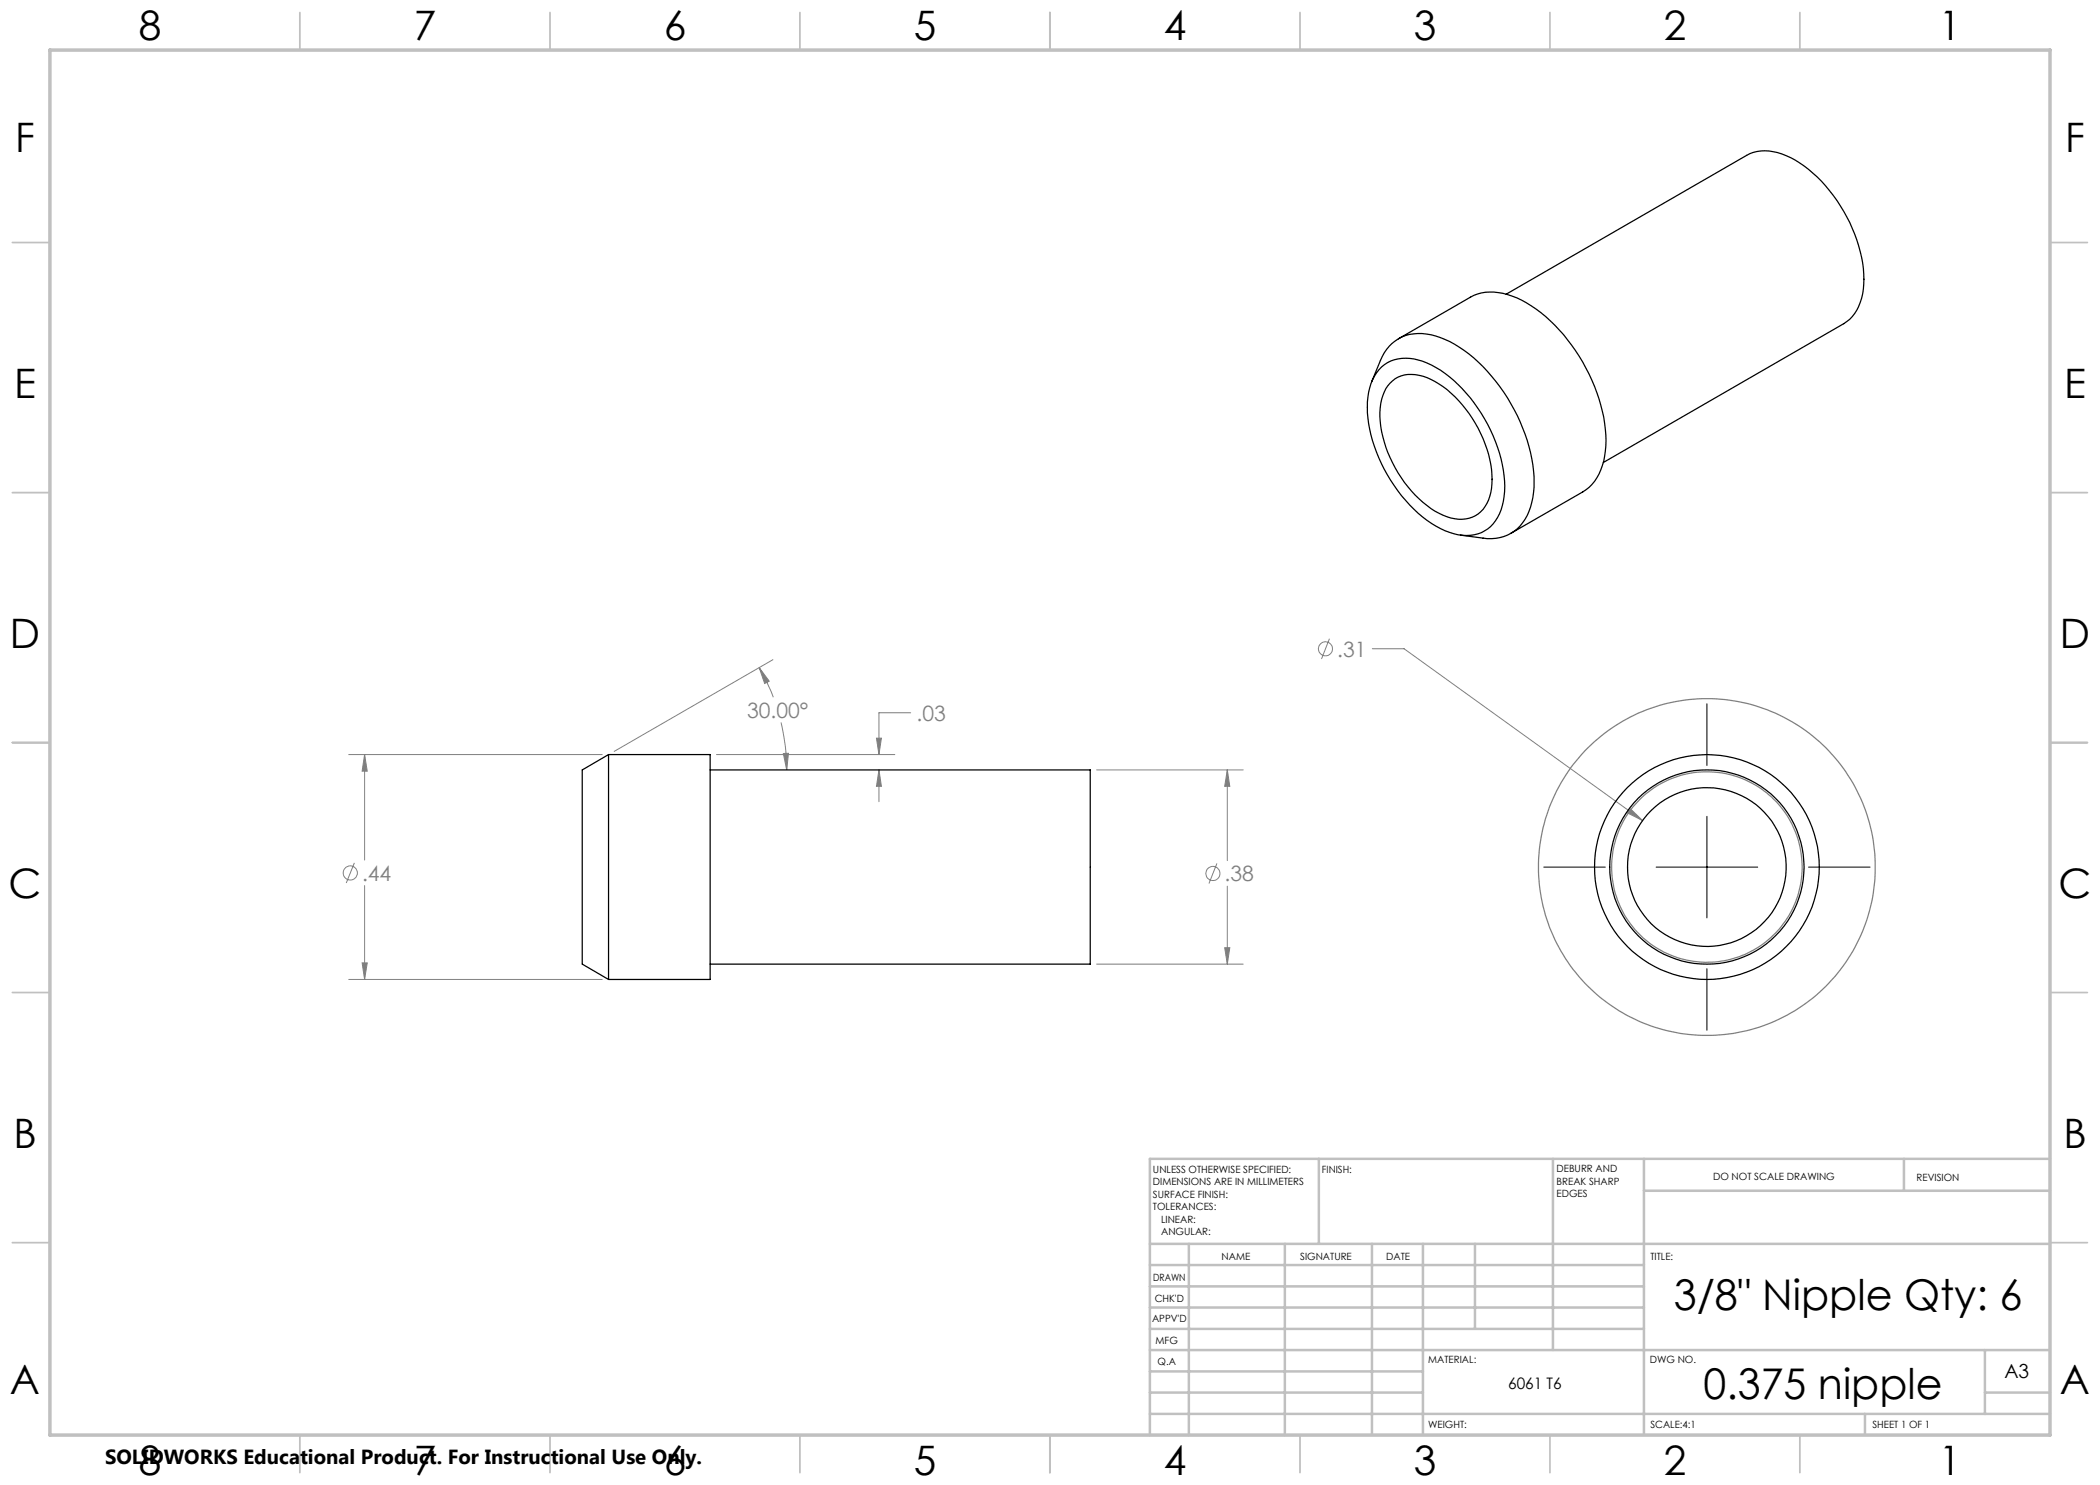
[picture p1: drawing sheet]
<svg xmlns="http://www.w3.org/2000/svg" width="420mm" height="297mm" viewBox="0 0 420 297" stroke-linecap="round" stroke-linejoin="round" font-family="sans-serif">
<g fill="none" stroke="#808080" stroke-width=".2">
<path d="M151.8 133.5l2 2.7-.9 .5zM151.8 133.5l1.6 3 1.3 2.9M154.6 131.9l-31.8 18.4M265.9 127.7l-1.6 4.1M274.5 129.7h6.3l47.7 34.4M69.7 150.9h50.7M72.9 150.9l.5 3.3h-1zM72.9 150.9v21.1M143.3 150.9h35.7M156.2 144.5a40 40 0 0 1 1.1 9.5M156.7 150.7h1l-.4 3.3zM175.3 147.6h1l-.5 3.3z"/>
<path d="M175.8 154l.5 3.3h-1zM175.8 154v6.3M182.1 142.6h-6.3v8.3M219.3 154h29.3M245.5 154l.5 3.3h-1.1zM245.5 154v18.1M70.9 172.6l-1.6 4M72.9 177.1v18.8M243.4 172.7l-1.6 4M245.5 177.2v15.6M326.1 161.8l2.4 2.3-3-1.5zM69.7 195.9h50.7"/>
<path d="M72.4 192.6h1l-.5 3.3zM219.3 192.8h29.3M244.9 189.5h1.1l-.5 3.3z"/>
<circle cx="265.1" cy="129.8" r="1.4"/>
<circle cx="70.1" cy="174.6" r="1.41"/>
<circle cx="242.6" cy="174.7" r="1.4"/>
</g>
<g fill="none" stroke="#808080" stroke-width=".25">
<circle cx="341.4" cy="173.4" r="33.7"/>
<circle cx="341.4" cy="173.4" r="19.1"/>
</g>
<g fill="none" stroke="#c0c0c0" stroke-width=".35">
<path d="M60 2.5v7.5M110 2.5v7.5M160 2.5v7.5M210 2.5v7.5M260 2.5v7.5M310 2.5v7.5M360 2.5v7.5M2.5 48.5h7.5M410 48.5h7.5M2.5 98.5h7.5M410 98.5h7.5M2.5 148.5h7.5"/>
<path d="M410 148.5h7.5M2.5 198.5h7.5M410 198.5h7.5M2.5 248.5h7.5M410 248.5h7.5M60 287v7.5M110 287v7.5M160 287v7.5M210 287v7.5M260 287v7.5M310 287v7.5M360 287v7.5"/>
</g>
<g fill="none" stroke="#c0c0c0" stroke-width=".5">
<path d="M263.8 231.8v17M310.6 231.8v38.2M328.8 231.8v55.2M328.8 238.2h81.2M380.8 231.8v6.4M410 231.8h-180v55.2M230 248.8h180M230 257.3h98.8M230 253h98.8M237.8 248.8v38.2M257 248.8v38.2M274.4 248.8v38.2"/>
<path d="M284.6 248.8v38.2M295 248.8v17M230 265.8h98.8M230 261.5h98.8M230 278.5h54.6M230 274.3h54.6M230 270h180M397 278.5h13M397 270v12.8M230 282.8h180M373 282.8v4.2"/>
</g>
<path d="M10 10h400v277h-400z" fill="none" stroke="#c0c0c0" stroke-width=".7"/>
<path d="M341.4 140.8v12.3M308.8 173.4h12.3M331.2 173.4h20.3M341.4 163.3v20.3M361.7 173.4h12.3M341.4 193.7v12.4" fill="none" stroke="#000" stroke-width=".2"/>
<path d="M245.5 154l.5 3.3h-1.1zM244.9 189.5h1.1l-.5 3.3zM175.3 147.6h1l-.5 3.3zM175.8 154l.5 3.3h-1zM156.7 150.7h1l-.4 3.3zM151.8 133.5l2 2.7-.9 .5zM72.9 150.9l.5 3.3h-1zM72.4 192.6h1l-.5 3.3zM326.1 161.8l-.6 .8 3 1.5z" fill="#808080"/>
<g fill="none" stroke="#000" stroke-width=".25">
<path d="M301.2 58.8l48.1-27.7a8.7 8.7 0 0 1 8 0 26.4 26.4 0 0 1 12.1 12.3 24.8 24.8 0 0 1 3.1 15.4 8.6 8.6 0 0 1-3.7 5.9l-48.1 27.8M274.4 76.3l1.7-4.2a8.3 8.3 0 0 1 10.1-5.1 24.5 24.5 0 0 1 13 9.3 35.8 35.8 0 0 1 7.6 19 14.1 14.1 0 0 1-2.8 9.9 8.2 8.2 0 0 1-7.4 2.4l-4.5-.6M276.3 73.4a7.9 7.9 0 0 1 8.2-1.2 24.7 24.7 0 0 1 11.8 10.5 27.9 27.9 0 0 1 4.6 15.6 9.7 9.7 0 0 1-3.4 7.5 8.4 8.4 0 0 1-8.5 .3 27.6 27.6 0 0 1-12.7-13.4 24.5 24.5 0 0 1-2.6-14.2 9.4 9.4 0 0 1 2.6-5.1zM278 76.6a6.1 6.1 0 0 1 6.6-1.4 21.4 21.4 0 0 1 11.5 11.5 18.6 18.6 0 0 1 1.9 12.6 6 6 0 0 1-7.8 4.3 19 19 0 0 1-10-8.1 22.8 22.8 0 0 1-4.2-14l.6-2.4a5.8 5.8 0 0 1 1.4-2.5zM279.7 67.8l14.4-8.4a10.3 10.3 0 0 1 9.3 .2 31.9 31.9 0 0 1 14.4 15.2 27.8 27.8 0 0 1 3.1 16.5 9.8 9.8 0 0 1-4.4 7.1l-14.3 8.3M121.7 150.9v45M121.7 150.9h20.3v45h-20.3M121.7 150.9l-5.2 3.1v38.8l5.2 3.1M142 154h76.1v38.8h-76.1"/>
<circle cx="341.4" cy="173.4" r="22.5"/>
<circle cx="341.4" cy="173.4" r="19.4"/>
<circle cx="341.4" cy="173.4" r="15.9"/>
</g>
<g font-size="8.5">
<text x="334.8" y="262">3/8&quot; Nipple Qty: 6</text>
<text x="340.7" y="279.7">0.375 nipple</text>
</g>
<g font-size="8.1">
<text x="27.8" y="8">8</text>
<text x="82.8" y="8">7</text>
<text x="132.8" y="8">6</text>
<text x="182.8" y="8">5</text>
<text x="232.8" y="8">4</text>
<text x="282.8" y="8">3</text>
<text x="332.8" y="8">2</text>
<text x="387.8" y="8">1</text>
<text x="3" y="30.4">F</text>
<text x="413" y="30.4">F</text>
<text x="2.8" y="79.6">E</text>
<text x="412.8" y="79.6">E</text>
<text x="2" y="129.6">D</text>
<text x="412" y="129.6">D</text>
<text x="1.7" y="179.6">C</text>
<text x="411.7" y="179.6">C</text>
<text x="2.7" y="229.6">B</text>
<text x="412.7" y="229.6">B</text>
<text x="2" y="278.9">A</text>
<text x="412" y="278.9">A</text>
<text x="27.8" y="295">8</text>
<text x="82.8" y="295">7</text>
<text x="132.8" y="295">6</text>
<text x="182.8" y="295">5</text>
<text x="232.8" y="295">4</text>
<text x="282.8" y="295">3</text>
<text x="332.8" y="295">2</text>
<text x="387.8" y="295">1</text>
</g>
<g font-size="4.2" fill="#808080">
<text x="267.4" y="131.3">.31</text>
<text x="149.4" y="143.6">30.00°</text>
<text x="183.3" y="144.1">.03</text>
<text x="72.4" y="176.1">.44</text>
<text x="244.9" y="176.2">.38</text>
</g>
<text font-size="4.1" x="21" y="292.8">SOLIDWORKS Educational Product. For Instructional Use Only.</text>
<text font-size="3.9" x="400.9" y="275.5">A3</text>
<text font-size="3.2" x="301.6" y="277.9">6061 T6</text>
<g font-size="2">
<text x="230.6" y="234.6">UNLESS OTHERWISE SPECIFIED:</text>
<text x="230.6" y="237.1">DIMENSIONS ARE IN MILLIMETERS</text>
<text x="230.6" y="239.6">SURFACE FINISH:</text>
<text x="264.4" y="234.6">FINISH:</text>
<text x="311.3" y="234.5">DEBURR AND</text>
<text x="311.3" y="237">BREAK SHARP</text>
<text x="311.3" y="239.5">EDGES</text>
<text x="342.6" y="236">DO NOT SCALE DRAWING</text>
<text x="383.3" y="236.2">REVISION</text>
<text x="230.6" y="242.1">TOLERANCES:</text>
<text x="232.2" y="244.6">LINEAR:</text>
<text x="232.2" y="247.1">ANGULAR:</text>
<text x="244.3" y="252">NAME</text>
<text x="260" y="251.9">SIGNATURE</text>
<text x="277.2" y="251.9">DATE</text>
<text x="330.1" y="251.9">TITLE:</text>
<text x="230.6" y="256.1">DRAWN</text>
<text x="230.9" y="260.3">CHK'D</text>
<text x="230.4" y="264.4">APPV'D</text>
<text x="231.1" y="268.8">MFG</text>
<text x="231.5" y="273">Q.A</text>
<text x="285.6" y="272.5">MATERIAL:</text>
<text x="330" y="272.5">DWG NO.</text>
<text x="285.6" y="285.5">WEIGHT:</text>
<text x="330.1" y="285.6">SCALE:4:1</text>
<text x="374.5" y="285.6">SHEET 1 OF 1</text>
</g>
</svg>
